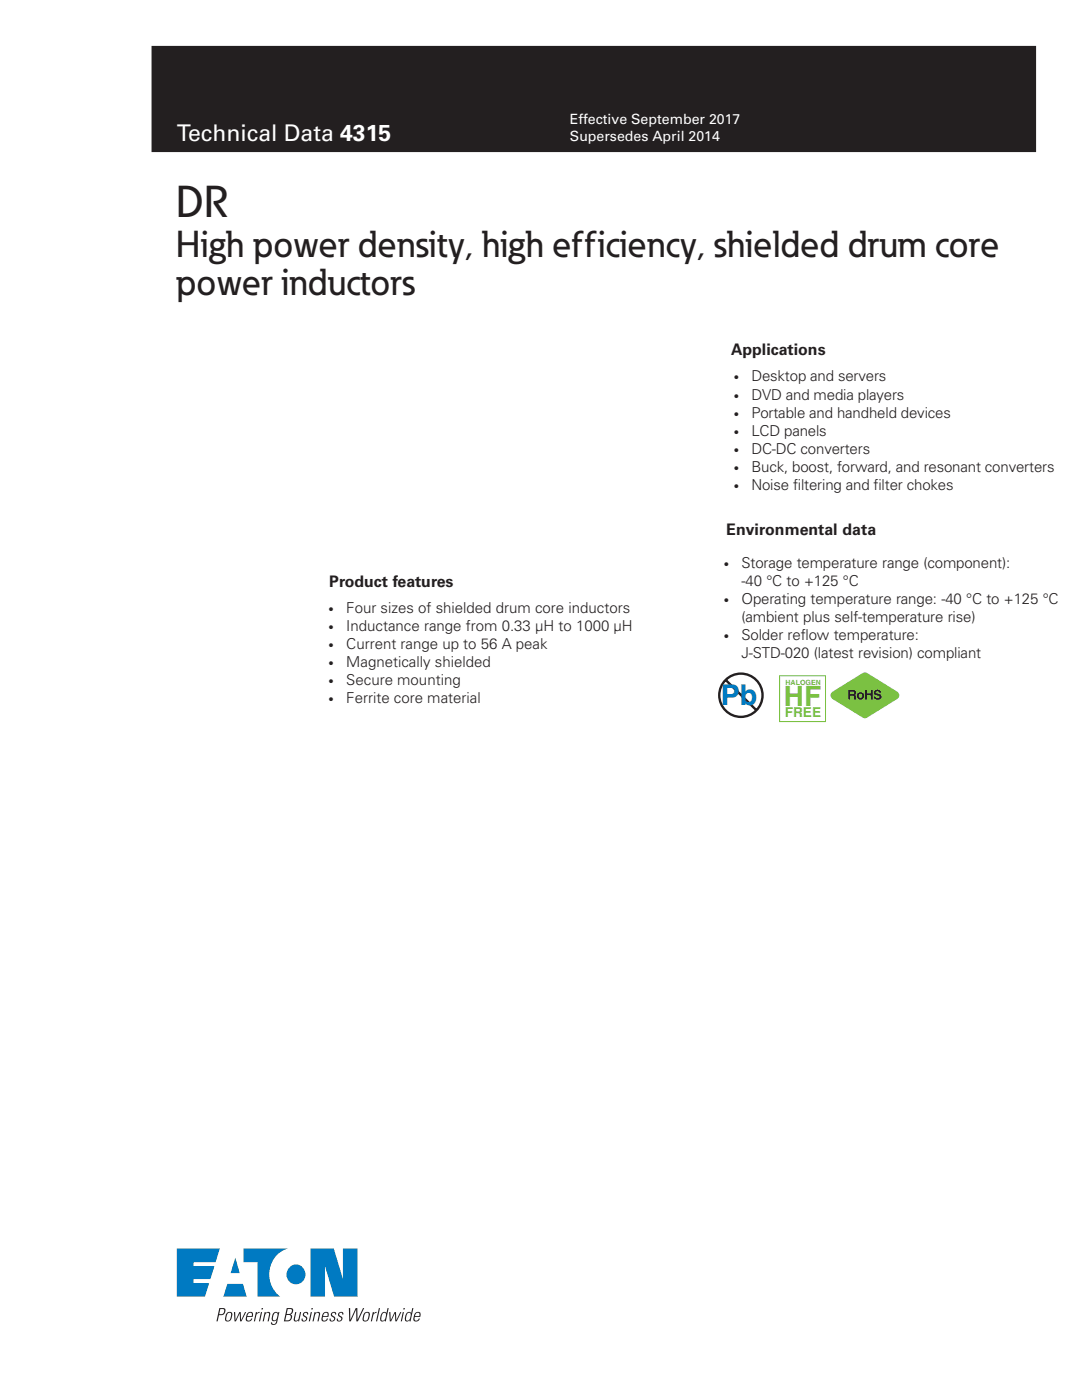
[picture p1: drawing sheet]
<svg xmlns="http://www.w3.org/2000/svg" width="216mm" height="279mm" viewBox="0 0 216 279" stroke-linecap="round" stroke-linejoin="round" font-family="sans-serif">
<path d="M30.3 9.3h176.3v21h-176.3z" fill="#231f20"/>
<path d="M30.3 9.3h176.3v21h-176.3z" fill="none" stroke="#231f20" stroke-width=".2"/>
<path d="M35.3 249.2v9.6h5.6l.8-2.7h-3.1v-.8h3.4l.8-2.6h-4.2v-.8h4.4l.9-2.7zM62 249.2v9.6h2.9v-6l1.8 6h4.6v-9.6h-2.9v6l-1.8-6zM57.7 253a1.95 1.95 0 0 0 0 2.7 1.95 1.95 0 0 0 2.8 0 1.95 1.95 0 0 0-.1-2.7 1.77 1.77 0 0 0-2.7 0zM48.6 249.2v2.7h2.8v6.9h4.5a5.5 5.5 0 0 1 1.6-9.6zM45.4 256.2l-.8 2.6h4.6l-.7-2.6zM47 251l.8 3.1h-1.8z" fill="#007ac2"/>
<g fill="#231f20">
<path d="M46.7 261.8h.2l.1 1.7 .8-1.7h.2l.1 1.7 .8-1.7h.2l-.9 1.9h-.3l-.1-1.6-.7 1.6h-.3z"/>
<path d="M51.1 261.8h.2l-.1 .3 .6-.3v.2l-.5 .2-.4 1.5h-.2z"/>
<path d="M52.8 261.8h.2v.3a.49 .49 0 0 1 .6-.3 .49 .49 0 0 1 .3 .6l-.3 1.3h-.2l.3-1.5-.3-.2-.4 .2-.4 1.5h-.2z"/>
<path d="M58.9 261.8h.2l-.2 1.7a.46 .46 0 0 0 .7-.3l.3-1.4h.2l-.4 1.9h-.2v-.2l-.1 .1a.49 .49 0 0 1-.8-.2z"/>
<path d="M60.6 262a.58 .58 0 0 1 .9 .1v.2h-.2l-.1-.3-.5 .1v.4l.2 .1a.58 .58 0 0 1 .2 1 .58 .58 0 0 1-.9-.2v-.2h.2v.2a.35 .35 0 0 0 .4 .2 .35 .35 0 0 0 .3-.4l-.1-.2-.5-.4z"/>
<path d="M62.8 261.8h.2l-.1 .3a.49 .49 0 0 1 .6-.3 .49 .49 0 0 1 .4 .6l-.3 1.3h-.3l.3-1.5-.2-.2-.4 .2-.4 1.5h-.2z"/>
<path d="M66.2 262a.58 .58 0 0 1 .9 .1v.2h-.3v-.3l-.5 .1v.4l.2 .1a.58 .58 0 0 1 .2 1 .58 .58 0 0 1-.9-.2v-.2h.2v.2a.35 .35 0 0 0 .4 .2 .35 .35 0 0 0 .3-.4l-.1-.2-.6-.4z"/>
<path d="M67.6 262a.58 .58 0 0 1 .9 .1v.2h-.2l-.1-.3-.4 .1-.1 .4 .2 .1a.58 .58 0 0 1 .2 1 .58 .58 0 0 1-.9-.2v-.2h.2v.2a.35 .35 0 0 0 .4 .2 .35 .35 0 0 0 .3-.4v-.2l-.6-.4z"/>
<path d="M69.6 261.1h.3v2.3l1.1-2.3h.3v2.3l1.1-2.3h.3l-1.3 2.6h-.3v-2.4l-1.1 2.4h-.3z"/>
<path d="M74.4 261.8h.2v.3l.6-.3-.1 .2-.5 .2-.4 1.5h-.2z"/>
<path d="M75.6 261.1h.2l-.6 2.6h-.2z"/>
<path d="M77.7 261.8h.2l.1 1.7 .7-1.7h.3l.1 1.7 .8-1.7h.2l-.9 1.9h-.3l-.1-1.6-.7 1.6h-.3z"/>
<path d="M44 261.3l-.3 1h.5a.61 .61 0 0 0 .4-1zM43.8 261.1h1.1a.95 .95 0 0 1-.2 1.1 .95 .95 0 0 1-1 .3l-.3 1.2h-.2z"/>
<path d="M45.4 262.2l-.3 1.1a.49 .49 0 0 0 .6 .2 .49 .49 0 0 0 .3-.6l.1-.7a.42 .42 0 0 0-.7 0zM45.2 262.1a.73 .73 0 0 1 1.1 0 1.18 1.18 0 0 1-1.2 1.6 1.5 1.5 0 0 1 .1-1.6z"/>
<path d="M49.6 262.2l-.2 .4h.8l.1-.4a.44 .44 0 0 0-.7 0zM49.5 262a.6 .6 0 0 1 .6-.1 .6 .6 0 0 1 .4 .5l-.1 .4h-1.1a.5 .5 0 0 0 .3 .8l.2-.1 .3-.4h.2a.71 .71 0 0 1-.5 .6 .71 .71 0 0 1-.8-.3l.2-.8z"/>
<path d="M52.2 261.1h.3l-.1 .2h-.2zM52.1 261.8h.2l-.4 1.9h-.2z"/>
<path d="M54.8 262.1l-.4 .9a.42 .42 0 0 0 .5 .5 .42 .42 0 0 0 .4-.6l.1-.7-.3-.2zM54.5 262.1a.61 .61 0 0 1 .9-.2l.1 .2v-.3h.3l-.5 2a.7 .7 0 0 1-.5 .6 .7 .7 0 0 1-.7-.3v-.2h.2l.1 .3a.47 .47 0 0 0 .7-.4l.1-.3a.56 .56 0 0 1-.8 .1 .56 .56 0 0 1-.1-.8z"/>
<path d="M57.4 261.3l-.2 .9h.5a.58 .58 0 0 0 .5-.3 .58 .58 0 0 0-.1-.6zM57.2 262.4l-.3 1.1a.74 .74 0 0 0 .9-.1 .74 .74 0 0 0 .1-.9zM57.2 261.1h1a.73 .73 0 0 1-.3 1.2l.3 .2a.88 .88 0 0 1-.8 1.2h-.8z"/>
<path d="M62.2 261.1h.2v.2h-.3zM62 261.8h.2l-.4 1.9h-.2z"/>
<path d="M64.7 262.2l-.2 .4h.8l.1-.4a.44 .44 0 0 0-.7 0zM64.6 262a.6 .6 0 0 1 .6-.1 .6 .6 0 0 1 .4 .5l-.1 .4h-1.1a.5 .5 0 0 0 .3 .8l.2-.1 .3-.4h.3a.71 .71 0 0 1-.6 .6 .71 .71 0 0 1-.8-.3l.2-.8z"/>
<path d="M72.8 262.2l-.2 1.1a.49 .49 0 0 0 .6 .2 .49 .49 0 0 0 .3-.6l.1-.7a.42 .42 0 0 0-.8 0zM72.7 262.1a.73 .73 0 0 1 1.1 0 1.18 1.18 0 0 1-1.2 1.6 1.5 1.5 0 0 1 .1-1.6z"/>
<path d="M76.5 262.1l-.3 .4a.98 .98 0 0 0 0 1l.2 .1a1.22 1.22 0 0 0 .5-1.5zM76.3 261.9l.6-.1 .2 .2 .2-.9h.3l-.6 2.6h-.2v-.2a.52 .52 0 0 1-.6 .2 .52 .52 0 0 1-.4-.6l.2-.6z"/>
<path d="M80.5 261.1h.3l-.1 .2h-.2zM80.4 261.8h.2l-.4 1.9h-.2z"/>
<path d="M81.4 262.1l-.3 .4a.98 .98 0 0 0 0 1l.2 .1a1.22 1.22 0 0 0 .6-1.5zM81.3 261.9l.5-.1 .3 .2 .2-.9h.2l-.6 2.6h-.2l.1-.2a.52 .52 0 0 1-.7 .2 .52 .52 0 0 1-.3-.6l.1-.6z"/>
<path d="M83 262.2l-.2 .4h.9v-.4a.44 .44 0 0 0-.7 0zM82.9 262a.6 .6 0 0 1 .7-.1 .6 .6 0 0 1 .3 .5v.4h-1.1a.5 .5 0 0 0 .2 .8l.3-.1 .2-.4h.3a.71 .71 0 0 1-.6 .6 .71 .71 0 0 1-.7-.3l.1-.8z"/>
</g>
<g fill="none" stroke="#231f20" stroke-width=".48">
<path d="M144.8 135.7l6.1 6"/>
<circle cx="147.8" cy="138.8" r="4.3"/>
</g>
<path d="M166 138.2l6.2-3.9 .4-.1 .4 .1 6 3.7a.85 .85 0 0 1 0 1.5l-6 3.8h-.4l-.5-.1-5.7-3.5a.93 .93 0 0 1-.4-1.5z" fill="#7bc142"/>
<g fill="#231f20">
<path d="M172.6 137.7h.4v.7h.7v-.7h.4v1.9h-.4v-.9h-.7v.9h-.4z"/>
<path d="M174.5 137.8a.78 .78 0 0 1 .8-.2 .78 .78 0 0 1 .5 .6h-.3l-.2-.2h-.2l-.4 .2 .1 .1 1 .4a.76 .76 0 0 1-.6 1 .76 .76 0 0 1-.9-.7h.4l.2 .3h.2l.4-.1v-.3l-.5-.1a.56 .56 0 0 1-.6-.3 .56 .56 0 0 1 .1-.7z"/>
<path d="M169.3 137.7v1.9h.4v-.8l.6 .1 .1 .7h.5l-.1-.2a.62 .62 0 0 0-.3-.7l.3-.5a.54 .54 0 0 0-.6-.5zM169.7 138l.6 .1 .1 .3-.7 .1z"/>
<path d="M170.9 138.9a.75 .75 0 0 0 1.5 0 .75 .75 0 0 0-1.5 0zM171.5 138.5a.4 .4 0 0 1 .5 .4 .4 .4 0 0 1-.5 .3l-.1-.3z"/>
</g>
<path d="M155.6 134.9h9.1v9.1h-9.1z" fill="none" stroke="#7bc142" stroke-width=".2"/>
<text font-size="8.8" fill="#231f20" x="35.1" y="43.3">DR</text>
<g font-size="7.4" fill="#231f20">
<text x="35.1" y="51.3">High power density, high efficiency, shielded drum core</text>
<text x="35.1" y="58.9">power inductors</text>
</g>
<text font-size="5.7" fill="#0154a6" x="143.8" y="140.8">Pb</text>
<text font-size="5.6" fill="#7bc142" x="156.4" y="141">HF</text>
<text font-size="4.6" fill="#fff" x="35.3" y="28.2">Technical Data 4315</text>
<g font-size="3.2" fill="#231f20">
<text x="145.9" y="70.9">Applications</text>
<text x="144.9" y="106.8">Environmental data</text>
<text x="65.7" y="117.2">Product features</text>
</g>
<g font-size="3" fill="#231f20">
<text x="149.9" y="76.1">Desktop and servers</text>
<text x="149.9" y="79.7">DVD and media players</text>
<text x="149.9" y="83.3">Portable and handheld devices</text>
<text x="149.9" y="86.9">LCD panels</text>
<text x="149.9" y="90.5">DC-DC converters</text>
<text x="149.9" y="94.1">Buck, boost, forward, and resonant converters</text>
<text x="149.9" y="97.7">Noise filtering and filter chokes</text>
<text x="148" y="113.3">Storage temperature range (component):</text>
<text x="148" y="116.9">-40 °C to +125 °C</text>
<text x="69.1" y="122.3">Four sizes of shielded drum core inductors</text>
<text x="69.1" y="125.9">Inductance range from 0.33 µH to 1000 µH</text>
<text x="148" y="124.1">(ambient plus self-temperature rise)</text>
<text x="148" y="120.5">Operating temperature range: -40 °C to +125 °C</text>
<text x="69.1" y="129.5">Current range up to 56 A peak</text>
<text x="148" y="131.3">J-STD-020 (latest revision) compliant</text>
<text x="148" y="127.7">Solder reflow temperature:</text>
<text x="69.1" y="133.1">Magnetically shielded</text>
<text x="69.1" y="136.7">Secure mounting</text>
<text x="69.1" y="140.3">Ferrite core material</text>
</g>
<g font-size="2.8" fill="#fff">
<text x="113.7" y="24.7">Effective September 2017</text>
<text x="113.7" y="28.1">Supersedes April 2014</text>
</g>
<text font-size="2.7" fill="#7bc142" x="156.6" y="143.1">FREE</text>
<g font-size="2.1" fill="#231f20">
<text x="146.4" y="76.1">•</text>
<text x="146.4" y="79.7">•</text>
<text x="146.4" y="83.3">•</text>
<text x="146.4" y="86.9">•</text>
<text x="146.4" y="90.5">•</text>
<text x="146.4" y="94.1">•</text>
<text x="146.4" y="97.7">•</text>
<text x="144.4" y="113.3">•</text>
<text x="65.6" y="122.3">•</text>
<text x="65.6" y="125.9">•</text>
<text x="144.4" y="120.5">•</text>
<text x="65.6" y="129.5">•</text>
<text x="144.4" y="127.7">•</text>
<text x="65.6" y="133.1">•</text>
<text x="65.6" y="136.7">•</text>
<text x="65.6" y="140.3">•</text>
</g>
<text font-size="1.4" fill="#7bc142" x="156.7" y="136.8">HALOGEN</text>
</svg>
